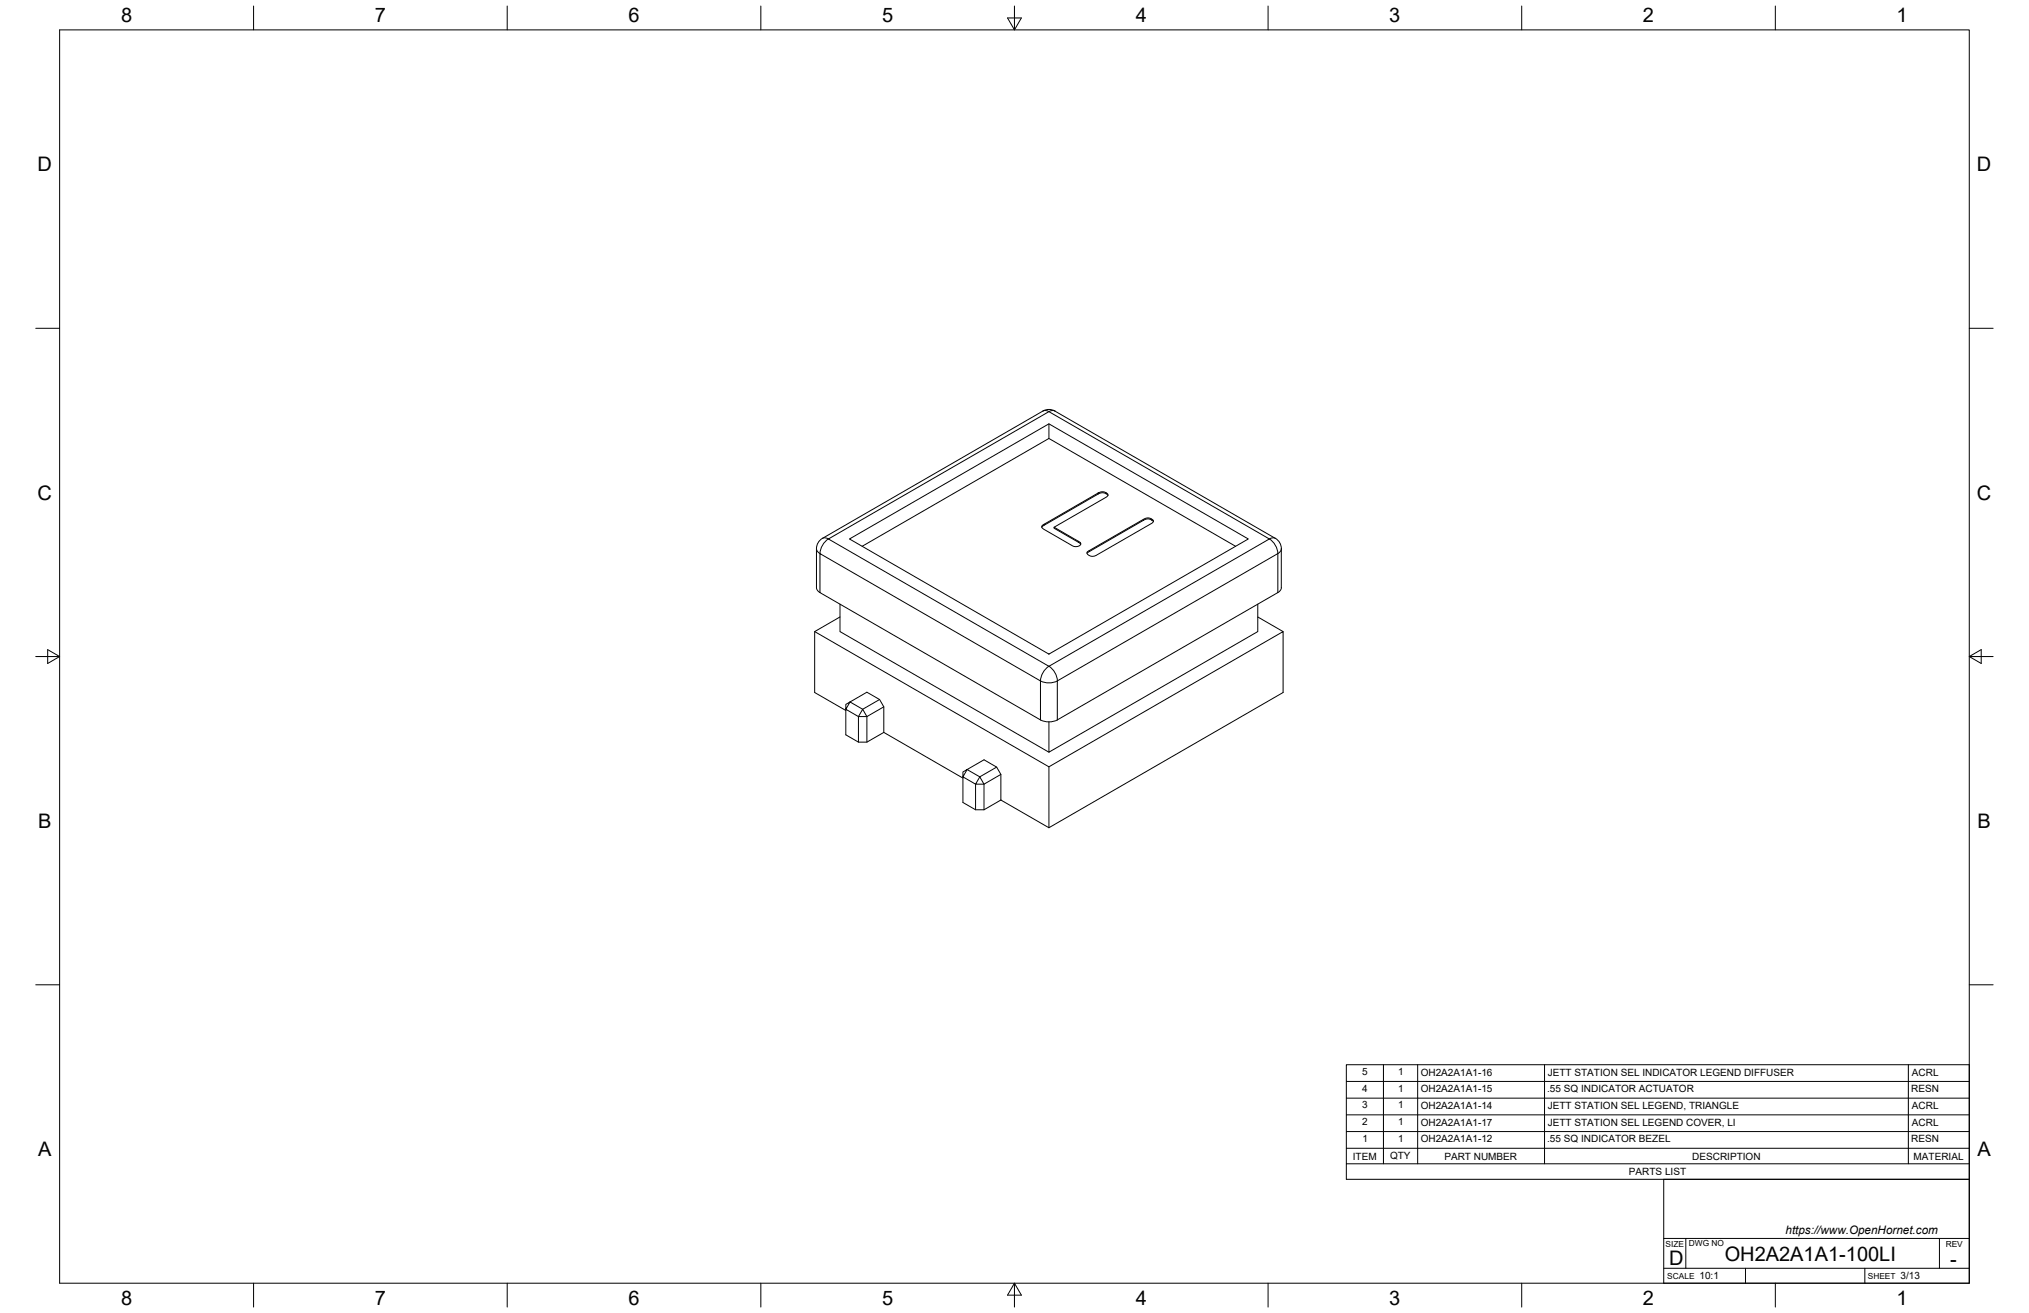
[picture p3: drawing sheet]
<svg xmlns="http://www.w3.org/2000/svg" width="864mm" height="559mm" viewBox="0 0 864 559" stroke-linecap="round" stroke-linejoin="round" font-family="sans-serif">
<!-- layer: Visible Narrow -->
<g fill="none" stroke="#000" stroke-width=".43">
<path d="M443.9 174.9l1.6-.1a1.3 1.3 0 0 0 1.9 0l1.6 .1M350.1 229.1l1.1-.2 1.4 .5a8 8 0 0 0-3.6 6.2l-1.1-1-.4-1.1M352.6 229.4l93.8-54.2 93.9 54.2-93.9 54.2zM459 230.4v.4M486.6 221.1v.4M490.2 220.9v.4M542.8 229.1l-1.1-.2-1.4 .5a8 8 0 0 1 3.6 6.2M543.9 235.6l-93.9 54.2v16.6M543.9 235.6v16.6M545.4 233.5l-.4 1.1-1.1 1M349 252.2v-16.6l93.8 54.2M442.8 289.8v16.6"/>
<path d="M446.5 283.6a8 8 0 0 1 3.6 6.2 8 8 0 0 1-7.2 0M446.5 283.6a8 8 0 0 0-3.6 6.2"/>
</g>
<!-- layer: Visible -->
<g fill="none" stroke="#000" stroke-width=".43">
<path d="M446.4 180.4v6.2l-79.4 45.9M446.4 186.6l79.5 45.9M467.4 209.8v.4l1.7-.5 1.7 .4M467.4 210.2l-22.9 13.3v-.4M470.8 209.7v.4l.8 .7M361.6 229.4l84.8-49 84.9 49-84.9 49zM443.8 223.5l23.6-13.7 1.6-.5 2 .5 .6 .9-.8 .9-22.2 12.8 10.4 6a1.11 1.11 0 0 1 1 1.2 1.11 1.11 0 0 1-1.3 1h-1.4l-1-.4-11.9-6.9a1.04 1.04 0 0 1-.9-.6 1.04 1.04 0 0 1 .3-1.2zM444.5 223.5l-1.1 .9M448.6 224.4v.4l11.3 6.6M459.9 231l.1 .6M462.7 235l24.3-14.1 2-.4 1.7 .8a.97 .97 0 0 1-.7 1.6l-23.5 13.5-1.3 .4-1.4-.3a1.35 1.35 0 0 1-1.1-1.5zM463.7 234.7l-1 .8"/>
<path d="M490.9 222l-1.7-1.1-2 .3-23.5 13.5v-.4M357.5 257.1v11.7l88.9 51.3M535.3 257.1v11.7l-88.9 51.3v-12.8M346.8 268.8l99.6 57.5v26M357.5 262.6l-10.7 6.2v25.9l13.2 7.7M535.3 262.6l10.8 6.2M360 299.8l1.8-1.1-1.8 3.2zM374.4 297.7l-7.2 4.2-5.4-3.2 7.2-4.1 5.4 3.1 1.8 3.1v10.9M365.4 315.8v-10.8l-5.4-3.1v10.8l5.4 3.1h3.6l7.2-4.1 33.7 19.5M367.2 301.9l1.8 3.1h-3.6zM376.2 300.8l-7.2 4.2v10.8M450.1 306.4a8 8 0 0 1-7.3 0l-94.2-54.5-.9-1-.2-.8v-16.6a5.1 5.1 0 0 1 2.6-4.4l93.8-54.2a5.1 5.1 0 0 1 5.1 0l93.8 54.2a5 5 0 0 1 2.6 4.4v16.6l-.2 .8-.9 1-94.3 54.5"/>
<path d="M409.9 328.5l1.7-1-1.7 3.1zM417 330.6l1.8 3.1h-3.6zM424.2 326.5l-7.2 4.1-5.4-3.1 7.2-4.1 5.4 3.1 1.8 3.1v10.9M426 329.6l-7.2 4.1v10.9M446.4 326.3l99.7-57.5v25.9l-99.7 57.6-20.4-11.8M426 340.5l-7.2 4.1h-3.6l-5.3-3.1v-10.9l5.3 3.1v10.9"/>
</g>
<!-- layer: Border -->
<g fill="none" stroke="#000" stroke-width=".43">
<path d="M25.4 12.7h812.8v533.4h-812.8zM107.9 2.6v10.1M215.9 2.6v10.1M323.8 2.6v10.1M428.8 7.6h5.9l-2.9 5.1zM431.8 2.6v10.1M539.7 2.6v10.1M647.7 2.6v10.1M755.6 2.6v10.1M15.2 139.7h10.2M838.2 139.7h10.1M15.2 279.4h10.2"/>
<path d="M20.3 276.5l5.1 2.9-5.1 3zM838.2 279.4l5.1-2.9v5.9zM838.2 279.4h10.1M15.2 419.1h10.2M838.2 419.1h10.1M107.9 546.1v10.2M215.9 546.1v10.2M323.8 546.1v10.2M431.8 546.1l2.9 5.1h-5.9zM431.8 546.1v10.2M539.7 546.1v10.2M647.7 546.1v10.2"/>
<path d="M755.6 546.1v10.2"/>
</g>
<!-- layer: Titleblock -->
<path d="M708.1 501.9h130.1v44.2h-130.1zM708.1 539.8h130.1M708.1 527.1h130.1M717.5 527.1v12.7M742.9 539.8v6.3M793.7 539.8v6.3M825.5 527.1v12.7" fill="none" stroke="#000" stroke-width=".43"/>
<!-- layer: Parts Lists -->
<path d="M573 453.1h265.2v48.8h-265.2zM588.8 453.1v42.2M603.4 453.1v42.2M657.4 453.1v42.2M812.2 453.1v42.2M573 474.5h265.2M573 467.4h265.2M573 460.2h265.2M573 495.3h265.2M573 488.7h265.2M573 481.6h265.2" fill="none" stroke="#000" stroke-width=".43"/>
<g font-size="8.5">
<text x="51.6" y="9.4">8</text>
<text x="159.5" y="9.4">7</text>
<text x="267.5" y="9.4">6</text>
<text x="375.4" y="9.3">5</text>
<text x="483.4" y="9.4">4</text>
<text x="591.3" y="9.4">3</text>
<text x="699.3" y="9.4">2</text>
<text x="807.2" y="9.4">1</text>
<text x="16" y="72.9">D</text>
<text x="841.4" y="72.9">D</text>
<text x="16" y="212.6">C</text>
<text x="841.4" y="212.6">C</text>
<text x="16.2" y="352.3">B</text>
<text x="841.7" y="352.3">B</text>
<text x="16.2" y="492">A</text>
<text x="841.7" y="492">A</text>
<text x="710.4" y="538.4">D</text>
<text x="734.1" y="536.7">OH2A2A1A1-100LI</text>
<text x="830.1" y="538.8">-</text>
<text x="51.6" y="555.5">8</text>
<text x="159.5" y="555.5">7</text>
<text x="267.5" y="555.5">6</text>
<text x="375.4" y="555.4">5</text>
<text x="483.4" y="555.5">4</text>
<text x="591.3" y="555.5">3</text>
<text x="699.3" y="555.5">2</text>
<text x="807.2" y="555.5">1</text>
</g>
<text font-size="5" x="760" y="525.2">https://www.OpenHornet.com</text>
<g font-size="4.3">
<text x="579.8" y="457.5">5</text>
<text x="595.1" y="457.5">1</text>
<text x="604.7" y="457.8">OH2A2A1A1-16</text>
<text x="658.8" y="457.8">JETT STATION SEL INDICATOR LEGEND DIFFUSER</text>
<text x="813.8" y="457.8">ACRL</text>
<text x="579.8" y="464.6">4</text>
<text x="595.1" y="464.6">1</text>
<text x="604.7" y="464.9">OH2A2A1A1-15</text>
<text x="658.5" y="464.9">.55 SQ INDICATOR ACTUATOR</text>
<text x="813.4" y="464.9">RESN</text>
<text x="579.8" y="471.7">3</text>
<text x="595.1" y="471.7">1</text>
<text x="604.7" y="472">OH2A2A1A1-14</text>
<text x="658.8" y="472">JETT STATION SEL LEGEND, TRIANGLE</text>
<text x="813.8" y="472">ACRL</text>
<text x="579.8" y="478.8">2</text>
<text x="595.1" y="478.8">1</text>
<text x="604.7" y="479.1">OH2A2A1A1-17</text>
<text x="658.8" y="479.1">JETT STATION SEL LEGEND COVER, LI</text>
<text x="813.8" y="479.1">ACRL</text>
<text x="579.9" y="485.9">1</text>
<text x="595.1" y="485.9">1</text>
<text x="604.7" y="486.2">OH2A2A1A1-12</text>
<text x="658.5" y="486.2">.55 SQ INDICATOR BEZEL</text>
<text x="813.4" y="486.2">RESN</text>
<text x="575.8" y="493.5">ITEM</text>
<text x="591.7" y="493.4">QTY</text>
<text x="614.8" y="493.5">PART NUMBER</text>
<text x="720.3" y="493.5">DESCRIPTION</text>
<text x="814.5" y="493.5">MATERIAL</text>
<text x="693.3" y="500.1">PARTS LIST</text>
<text x="723.4" y="544.5">10:1</text>
<text x="809" y="544.5">3/13</text>
</g>
<g font-size="3.5">
<text x="708.9" y="530.9">SIZE</text>
<text x="718.9" y="530.5">DWG NO</text>
<text x="828.2" y="530.9">REV</text>
<text x="709.6" y="544.2">SCALE</text>
<text x="795" y="544.2">SHEET</text>
</g>
</svg>
